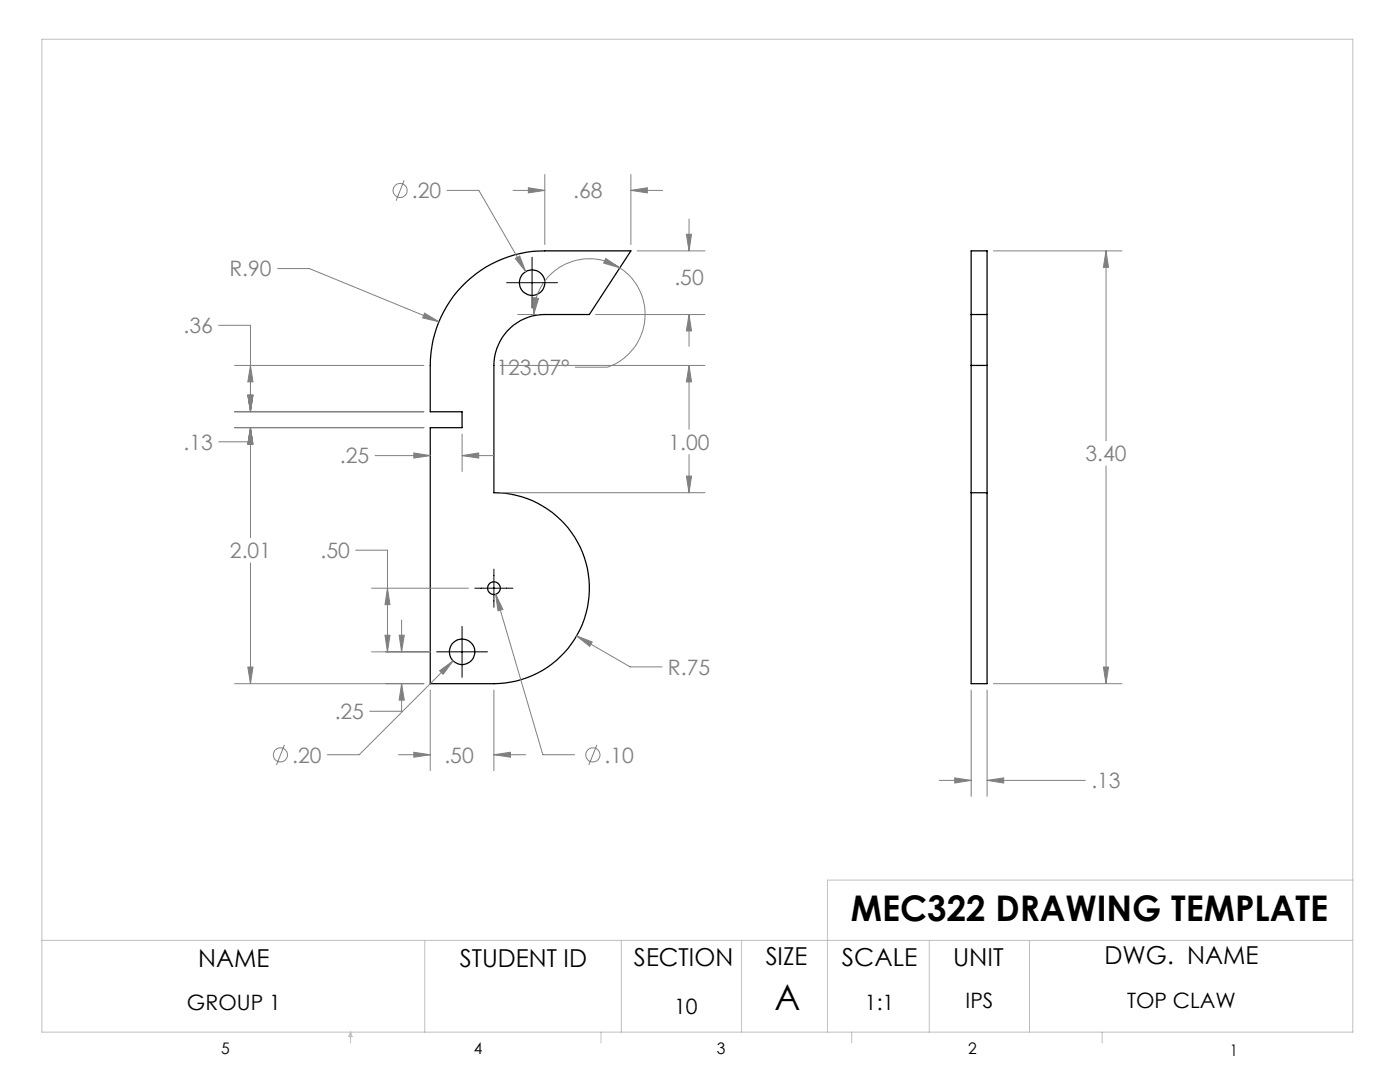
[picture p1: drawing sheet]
<svg xmlns="http://www.w3.org/2000/svg" width="279mm" height="216mm" viewBox="0 0 279 216" stroke-linecap="round" stroke-linejoin="round" font-family="sans-serif">
<g fill="none" stroke="#000" stroke-width=".25">
<path d="M93 56.3a22.8 22.8 0 0 1 15.7-6.2h17.2l-8.3 12.7h-8.9a10.2 10.2 0 0 0-10.1 10.1v25.4a19 19 0 0 1 19 19.1 19 19 0 0 1-19 19h-12.7v-51.1h6.3v-3.1h-6.3v-9.3a22.8 22.8 0 0 1 7.1-16.6zM193.8 62.8v10.1M193.8 62.8v-12.7h3.2v12.7M193.8 62.8h3.2M193.8 72.9v25.4M193.8 72.9h3.2M197 62.8v10.1M197 72.9v25.4M193.8 98.3v38.1h3.2v-38.1M193.8 98.3h3.2"/>
<circle cx="106.2" cy="56.4" r="2.54"/>
<circle cx="98.6" cy="117.4" r="1.27"/>
<circle cx="92.2" cy="130.1" r="2.54"/>
</g>
<g fill="none" stroke="#808080" stroke-width=".2">
<path d="M80.6 36l-1.5 4M89.2 38h6.4l9.3 16.2M102.4 38h6.3M105.4 37.5l3.3 .5-3.3 .5zM108.7 34.8v14M125.9 38l3.3-.5v1zM125.9 34.8v14M125.9 38h6.4M55.4 53.6h6.3l25.9 10.6M102.8 51.6l.9-.5 1.2 3.1zM106.5 59.4l1 .1-1 3.3zM120.9 51.6l2.8 1.8-3.2-.9z"/>
<path d="M123.7 53.4a11.1 11.1 0 0 0-17.2 9.4M123.7 53.4a11.1 11.1 0 0 1 5 10.7 11.1 11.1 0 0 1-7.5 9.2h-6.4M127.2 50.1h13.5M137 46.7h1l-.5 3.4zM137.5 43.7v6.4M198.3 50.1h25.6M220.7 50.1l.5 3.2h-1zM220.7 50.1v37.8M43.6 64.9h6.4v17.3M46.8 72.9h37.8M49.5 78.8h1l-.5 3.4zM50 72.9l.5 3.3h-1z"/>
<path d="M84.7 62.5l2.9 1.7-3.3-.8zM99.8 72.9h40.9M103.3 62.8h4.2M118.9 62.8h21.8M137.5 62.8l.5 3.2h-1zM137.5 72.9l.5 3.3h-1zM137.5 62.8v6.3M137.5 72.9v12.8M43.6 88.2h6.4M46.8 85.3h37.8M46.8 82.2h37.8M50 85.3l.5 3.3h-1z"/>
<path d="M50 85.3v22M74.9 90.9h11M82.6 90.4l3.3 .5-3.3 .5zM92.2 90.9l3.3-.5v1zM92.2 86.6v7.5M92.2 90.9h6.4M99.8 98.3h40.9M137 95h1l-.5 3.3zM137.5 90.7v7.6M220.7 93v43.4M50 112.3v24.1M71 109.8h6.3v20.3"/>
<path d="M74.2 117.4h19.3M77.3 117.4l.5 3.2h-1zM98.9 118.6l1.5 3-1 .3zM98.9 118.6l9.4 32h6.4M46.8 136.4h37.8M49.5 133.1h1l-.5 3.3zM74.2 130.1h11.7M76.8 126.8h1l-.5 3.3zM79.7 126.8h1l-.5 3.3zM80.2 136.4l.5 3.3h-1zM80.2 136.4v5.5h-6.4M80.2 123.7v6.4"/>
<path d="M85.9 137.7v16.1M87.7 133.8l2.7-1.9-2 2.6zM90.4 131.9l-18.7 18.7h-6.4M98.6 137.7v16.1M115.1 126.9l3.1 1.2-.5 .9zM115.1 126.9l10.7 6.2h6.3M193.8 137.7v21.2M197 137.7v21.2M198.3 136.4h25.6M220.2 133.1h1l-.5 3.3zM56.8 148.6l-1.6 4M79.5 150.6h6.4"/>
<path d="M82.6 150.1l3.3 .5-3.3 .5zM98.6 150.6l3.3-.5v1zM98.6 150.6h6.3M119.1 148.6l-1.6 4M187.5 155.7h6.3M190.5 155.2l3.3 .5-3.3 .5zM197 155.7l3.3-.5v1zM197 155.7h19.6"/>
<circle cx="79.8" cy="38" r="1.4"/>
<circle cx="56" cy="150.6" r="1.41"/>
<circle cx="118.3" cy="150.6" r="1.42"/>
</g>
<path d="M101.1 56.4h10.2M106.2 51.3v10.2M94.8 117.4h7.6M98.6 113.6v7.6M87.1 130.1h10.2M92.2 125v10.1" fill="none" stroke="#000" stroke-width=".2"/>
<g fill="none" stroke="#c0c0c0" stroke-width=".2">
<path d="M8.4 7.8h261.6v198.2h-261.6zM270 175.6h-104.9v30.4M8.4 187.6h261.6M84.8 187.6v18.4M124 187.6v18.4M148 187.6v18.4M185.5 187.6v18.4M205.5 187.6v18.4M70 206v2.1M70 206l.3 .8h-.7zM119.9 206v2.1M170 206v2.1"/>
<path d="M220 206v2.1"/>
</g>
<path d="M50 85.3l.5 3.3h-1zM49.5 133.1h1l-.5 3.3zM50 85.3l.5 3.3h-1zM49.5 78.8h1l-.5 3.4zM50 72.9l.5 3.3h-1zM49.5 78.8h1l-.5 3.4zM84.7 62.5l-.4 .9 3.3 .8zM125.9 38l3.3-.5v1zM105.4 37.5l3.3 .5-3.3 .5zM137 46.7h1l-.5 3.4zM137.5 62.8l.5 3.2h-1zM120.9 51.6l2.8 1.8-3.2-.9zM106.5 59.4l1 .1-1 3.3zM137 95h1l-.5 3.3zM137.5 72.9l.5 3.3h-1zM102.8 51.6l2.1 2.6-1.2-3.1zM82.6 150.1l3.3 .5-3.3 .5zM98.6 150.6l3.3-.5v1zM87.7 133.8l.7 .7 2-2.6zM98.9 118.6l.5 3.3 1-.3zM115.1 126.9l2.6 2.1 .5-.9zM82.6 90.4l3.3 .5-3.3 .5zM92.2 90.9l3.3-.5v1zM79.7 126.8h1l-.5 3.3zM80.2 136.4l.5 3.3h-1zM77.3 117.4l.5 3.2h-1zM76.8 126.8h1l-.5 3.3zM190.5 155.2l3.3 .5-3.3 .5zM197 155.7l3.3-.5v1zM220.2 133.1h1l-.5 3.3zM220.7 50.1l.5 3.2h-1z" fill="#808080"/>
<g font-size="7.1">
<text x="169.8" y="183.8">MEC322 DRAWING TEMPLATE</text>
<text x="154.6" y="201.6">A</text>
</g>
<g font-size="4.9">
<text x="39.6" y="193">NAME</text>
<text x="91.8" y="193">STUDENT ID</text>
<text x="126.5" y="192.7">SECTION</text>
<text x="152.8" y="192.6">SIZE</text>
<text x="168" y="192.8">SCALE</text>
<text x="190.2" y="192.7">UNIT</text>
<text x="220.4" y="192.4">DWG. NAME</text>
</g>
<g font-size="4.2" fill="#808080">
<text x="82.2" y="39.5">.20</text>
<text x="114.4" y="39.6">.68</text>
<text x="45.8" y="55.2">R.90</text>
<text x="134.6" y="56.9">.50</text>
<text x="36.6" y="66.5">.36</text>
<text x="99.1" y="74.9">123.07°</text>
<text x="36.6" y="89.8">.13</text>
<text x="133.4" y="89.8">1.00</text>
<text x="67.8" y="92.5">.25</text>
<text x="216.6" y="92.1">3.40</text>
<text x="45.9" y="111.4">2.01</text>
<text x="64" y="111.4">.50</text>
<text x="133.3" y="134.6">R.75</text>
<text x="66.8" y="143.5">.25</text>
<text x="58.3" y="152.2">.20</text>
<text x="88.7" y="152.2">.50</text>
<text x="120.7" y="152.2">.10</text>
<text x="217.8" y="157.3">.13</text>
</g>
<g font-size="4.2">
<text x="37.3" y="201.6">GROUP 1</text>
<text x="134.5" y="202.2">10</text>
<text x="172.6" y="201.6">1:1</text>
<text x="192.7" y="201.1">IPS</text>
<text x="224.9" y="201.1">TOP CLAW</text>
</g>
<g font-size="3.2">
<text x="44.2" y="210.4">5</text>
<text x="94.6" y="210.3">4</text>
<text x="143.1" y="210.4">3</text>
<text x="193.2" y="210.3">2</text>
<text x="245.4" y="210.6">1</text>
</g>
</svg>
